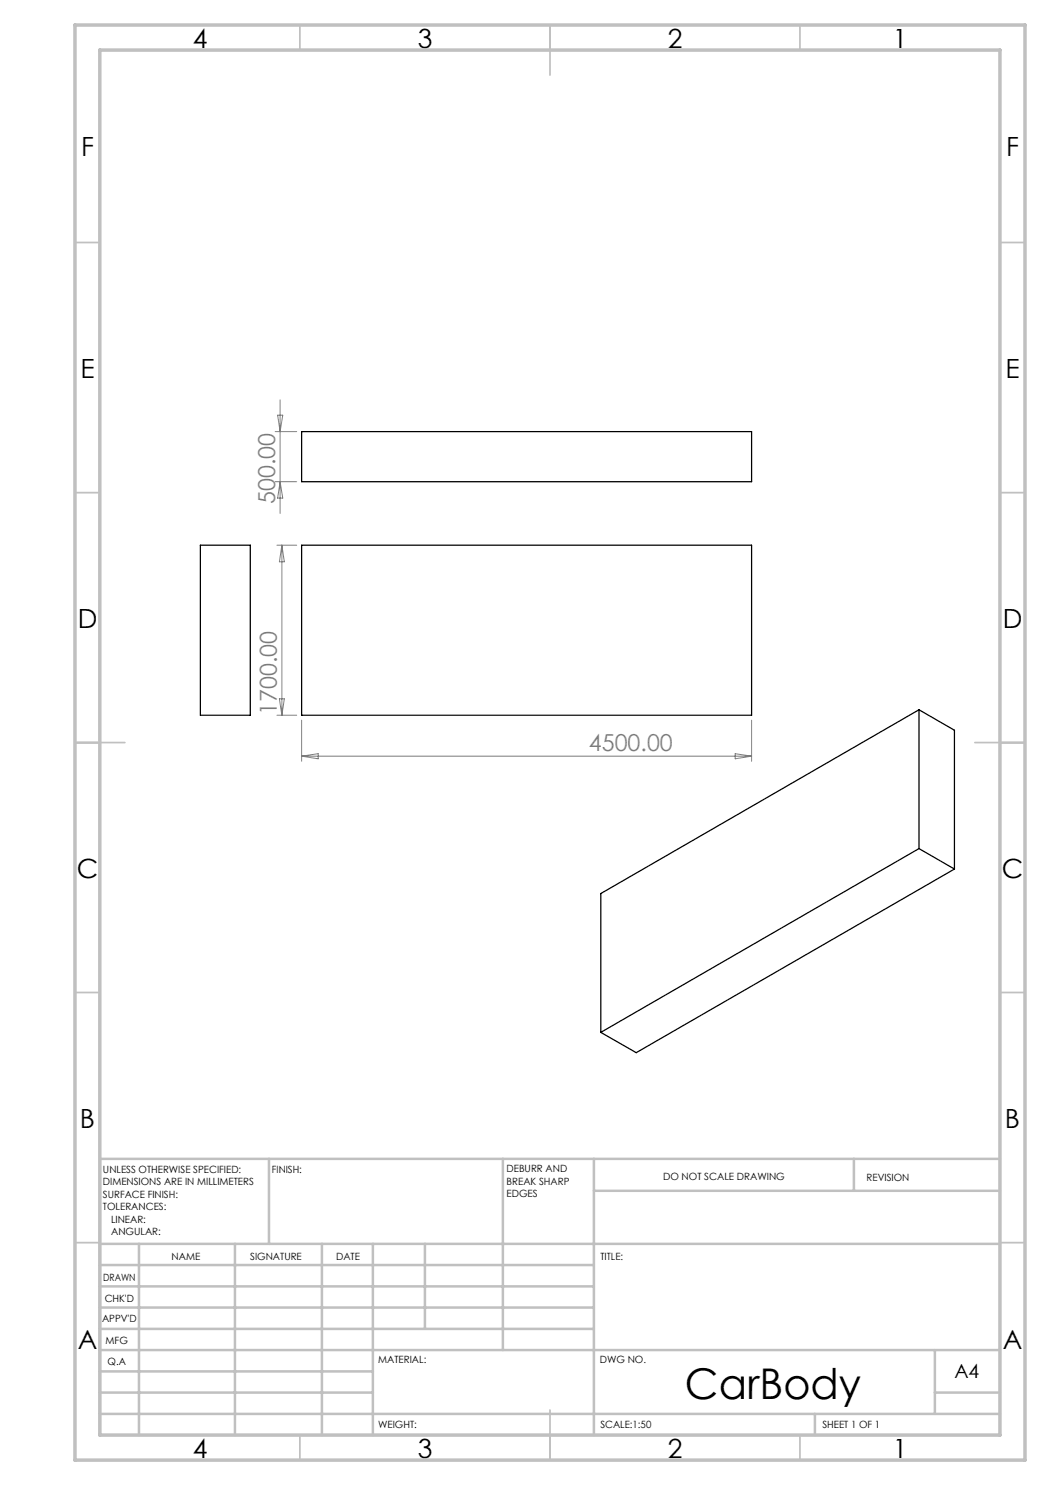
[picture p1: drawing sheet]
<svg xmlns="http://www.w3.org/2000/svg" width="210mm" height="297mm" viewBox="0 0 210 297" stroke-linecap="round" stroke-linejoin="round" font-family="sans-serif">
<path d="M60.3 86.3h90v10h-90zM40.1 109h10v34h-10zM60.3 109h90v34h-90zM183.8 142v27.7M183.8 142l7.1 4v27.8M183.8 142l-63.6 36.7v27.8M183.8 169.7l-63.6 36.8M183.8 169.7l7.1 4.1M190.9 173.8l-63.7 36.7-7-4" fill="none" stroke="#000" stroke-width=".25"/>
<g fill="none" stroke="#c0c0c0" stroke-width=".35">
<path d="M60 5v5M110 5v10M160 5v5M15 48.5h5M200 48.5h5M15 98.5h5M200 98.5h5M15 148.5h10M195 148.5h10M15 198.5h5M200 198.5h5M15 248.5h5"/>
<path d="M200 248.5h5M60 287v5M110 282v10M160 287v5"/>
</g>
<g fill="none" stroke="#c0c0c0" stroke-width=".5">
<path d="M53.8 231.8v17M100.6 231.8v38.2M118.8 231.8v55.2M118.8 238.2h81.2M170.8 231.8v6.4M200 231.8h-180v55.2M20 248.8h180M20 257.3h98.8M20 253h98.8M27.8 248.8v38.2M47 248.8v38.2M64.4 248.8v38.2"/>
<path d="M74.6 248.8v38.2M85 248.8v17M20 265.8h98.8M20 261.5h98.8M20 278.5h54.6M20 274.3h54.6M20 270h180M187 278.5h13M187 270v12.8M20 282.8h180M163 282.8v4.2"/>
</g>
<path d="M15 5h190v287h-190zM20 10h180v277h-180z" fill="none" stroke="#c0c0c0" stroke-width=".7"/>
<g fill="none" stroke="#808080" stroke-width=".2">
<path d="M56 80v22.7M55 96.3h4.3M55 86.3h4.3M55.5 83h1.1l-.6 3.3zM56 96.3l.6 3.3h-1.1zM55.4 109h3.9M56.4 109v34M56.4 109l.5 3.4h-1zM55.9 139.8h1l-.5 3.2zM55.4 143h3.9M60.3 144v8.3M60.3 151.2h90"/>
<path d="M60.3 151.2l3.3-.5v1.1zM147 150.7l3.3 .5-3.3 .6zM150.3 144v8.3"/>
</g>
<text font-size="8.5" x="137" y="279.7">CarBody</text>
<g font-size="5.3">
<text x="38.5" y="9.5">4</text>
<text x="83.5" y="9.5">3</text>
<text x="133.6" y="9.5">2</text>
<text x="178.6" y="9.5">1</text>
<text x="16.2" y="31.3">F</text>
<text x="201.2" y="31.3">F</text>
<text x="16.1" y="75.5">E</text>
<text x="201.1" y="75.5">E</text>
<text x="15.5" y="125.5">D</text>
<text x="200.5" y="125.5">D</text>
<text x="15.4" y="175.5">C</text>
<text x="200.4" y="175.5">C</text>
<text x="16" y="225.5">B</text>
<text x="201" y="225.5">B</text>
<text x="15.5" y="269.8">A</text>
<text x="200.5" y="269.8">A</text>
<text x="38.5" y="291.5">4</text>
<text x="83.5" y="291.5">3</text>
<text x="133.6" y="291.5">2</text>
<text x="178.6" y="291.5">1</text>
</g>
<g font-size="4.7" fill="#808080">
<text x="55" y="100.8" transform="rotate(-90 55 100.8)">500.00</text>
<text x="55.4" y="142.9" transform="rotate(-90 55.4 142.9)">1700.00</text>
<text x="117.8" y="150.2">4500.00</text>
</g>
<text font-size="3.9" x="190.9" y="275.5">A4</text>
<g font-size="2">
<text x="20.6" y="234.6">UNLESS OTHERWISE SPECIFIED:</text>
<text x="20.6" y="237.1">DIMENSIONS ARE IN MILLIMETERS</text>
<text x="20.6" y="239.6">SURFACE FINISH:</text>
<text x="54.4" y="234.6">FINISH:</text>
<text x="101.3" y="234.5">DEBURR AND</text>
<text x="101.3" y="237">BREAK SHARP</text>
<text x="101.3" y="239.5">EDGES</text>
<text x="132.6" y="236">DO NOT SCALE DRAWING</text>
<text x="173.3" y="236.2">REVISION</text>
<text x="20.6" y="242.1">TOLERANCES:</text>
<text x="22.2" y="244.6">LINEAR:</text>
<text x="22.2" y="247.1">ANGULAR:</text>
<text x="34.3" y="252">NAME</text>
<text x="50" y="251.9">SIGNATURE</text>
<text x="67.2" y="251.9">DATE</text>
<text x="120.1" y="251.9">TITLE:</text>
<text x="20.6" y="256.1">DRAWN</text>
<text x="20.9" y="260.3">CHK'D</text>
<text x="20.4" y="264.4">APPV'D</text>
<text x="21.1" y="268.8">MFG</text>
<text x="21.5" y="273">Q.A</text>
<text x="75.6" y="272.5">MATERIAL:</text>
<text x="120" y="272.5">DWG NO.</text>
<text x="75.6" y="285.5">WEIGHT:</text>
<text x="120.1" y="285.6">SCALE:1:50</text>
<text x="164.5" y="285.6">SHEET 1 OF 1</text>
</g>
</svg>
